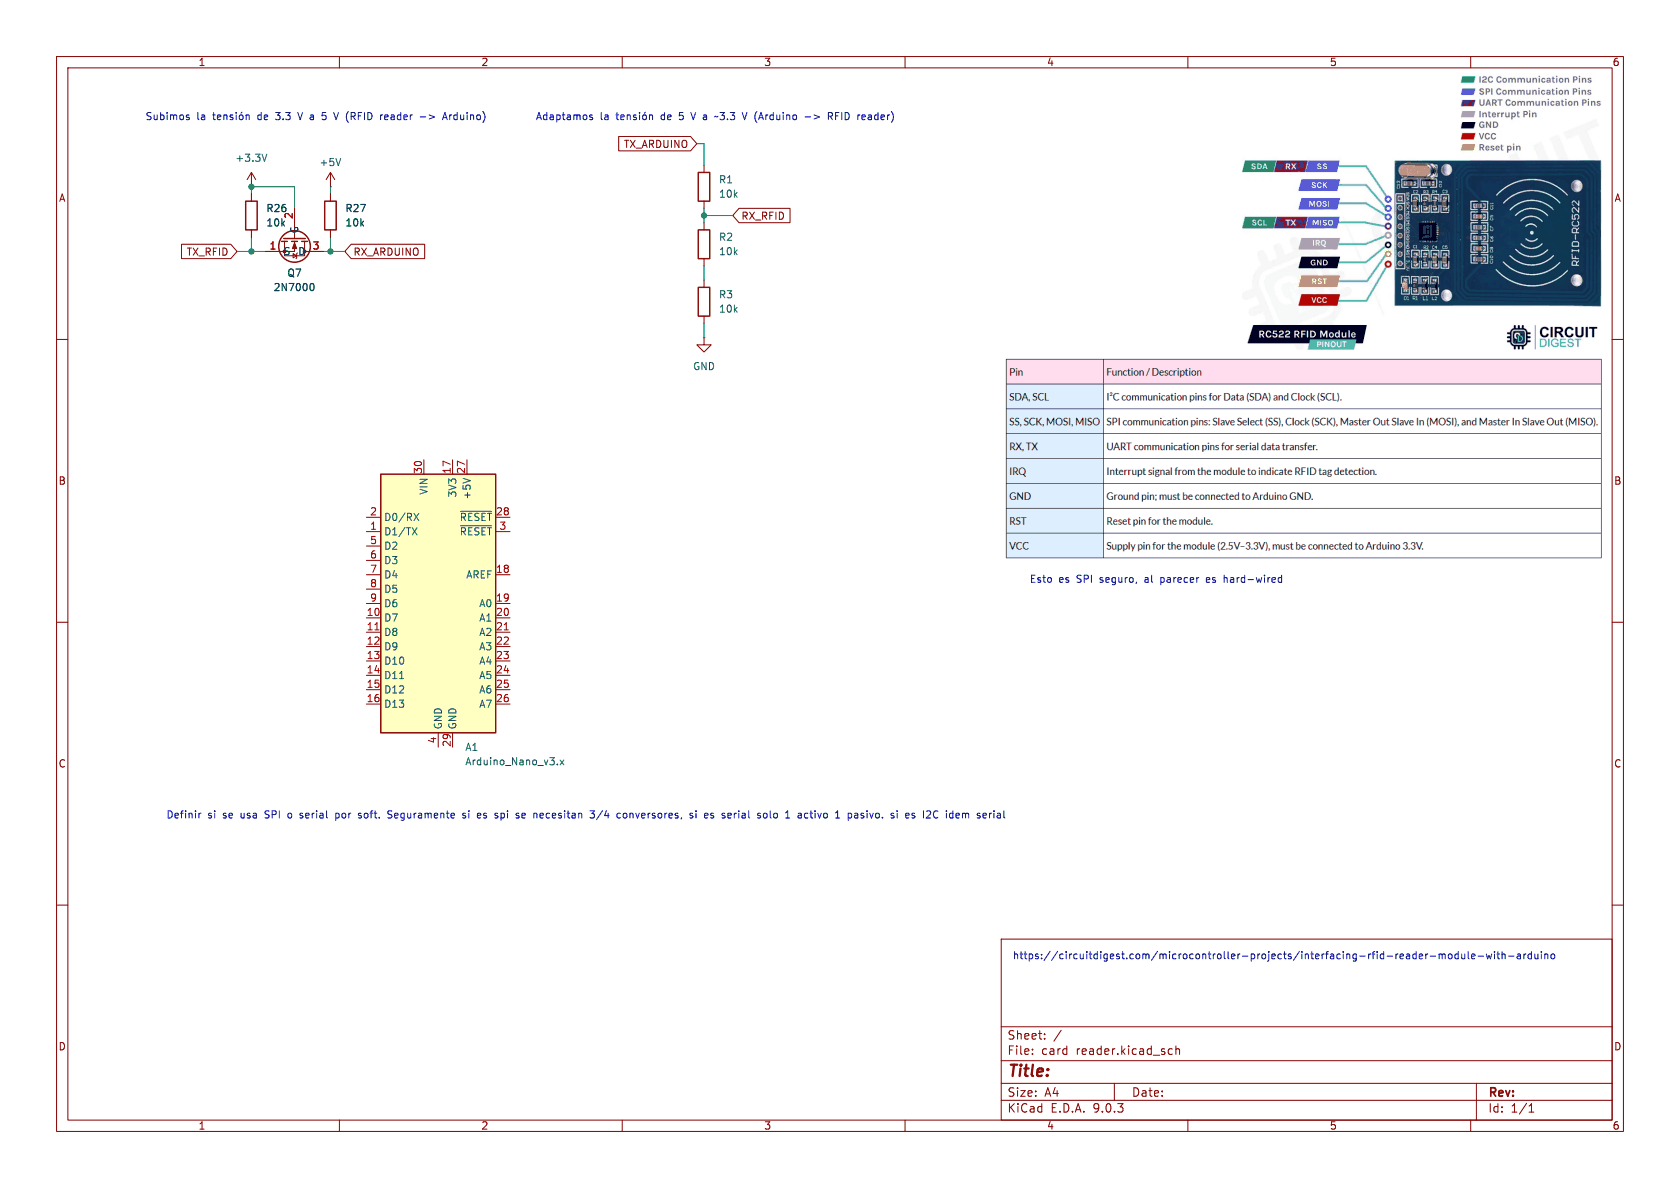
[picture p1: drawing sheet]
(kicad_sch
 (version 20250114)
 (generator "eeschema")
 (generator_version "9.0")
 (paper "A4")
 (lib_symbols
  (symbol "Device:R"
   (pin_numbers (hide yes))
   (pin_names
    (offset 0)) (exclude_from_sim no) (in_bom yes) (on_board yes)
   (property "Reference" "R" (at 2.032 0 90) (effects (font (size 1.27 1.27))))
   (property "Value" "R" (at 0 0 90) (effects (font (size 1.27 1.27))))
   (property "Footprint" "" (at -1.778 0 90) (effects (font (size 1.27 1.27)) (hide yes)))
   (property "Datasheet" "~" (at 0 0 0) (effects (font (size 1.27 1.27)) (hide yes)))
   (property "Description" "Resistor" (at 0 0 0) (effects (font (size 1.27 1.27)) (hide yes)))
   (symbol "R_0_1"
    (rectangle (start -1.016 -2.54) (end 1.016 2.54) (stroke (width 0.254) (type default)) (fill (type none))))
   (symbol "R_1_1"
    (pin passive line (at 0 3.81 270) (length 1.27) (name "~" (effects (font (size 1.27 1.27)))) (number "1" (effects (font (size 1.27 1.27)))))
    (pin passive line (at 0 -3.81 90) (length 1.27) (name "~" (effects (font (size 1.27 1.27)))) (number "2" (effects (font (size 1.27 1.27))))))
   (embedded_fonts no))
  (symbol "MCU_Module:Arduino_Nano_v3.x" (exclude_from_sim no) (in_bom yes) (on_board yes)
   (property "Reference" "A" (at -10.16 23.495 0) (effects (font (size 1.27 1.27)) (justify left bottom)))
   (property "Value" "Arduino_Nano_v3.x" (at 5.08 -24.13 0) (effects (font (size 1.27 1.27)) (justify left top)))
   (property "Footprint" "Module:Arduino_Nano" (at 0 0 0) (effects (font (size 1.27 1.27)
    (italic yes)) (hide yes)))
   (property "Datasheet" "http://www.mouser.com/pdfdocs/Gravitech_Arduino_Nano3_0.pdf" (at 0 0 0) (effects (font (size 1.27 1.27)) (hide yes)))
   (property "Description" "Arduino Nano v3.x" (at 0 0 0) (effects (font (size 1.27 1.27)) (hide yes)))
   (symbol "Arduino_Nano_v3.x_0_1"
    (rectangle (start -10.16 22.86) (end 10.16 -22.86) (stroke (width 0.254) (type default)) (fill (type background))))
   (symbol "Arduino_Nano_v3.x_1_1"
    (pin bidirectional line (at -12.7 15.24 0) (length 2.54) (name "D0/RX" (effects (font (size 1.27 1.27)))) (number "2" (effects (font (size 1.27 1.27)))))
    (pin bidirectional line (at -12.7 12.7 0) (length 2.54) (name "D1/TX" (effects (font (size 1.27 1.27)))) (number "1" (effects (font (size 1.27 1.27)))))
    (pin bidirectional line (at -12.7 10.16 0) (length 2.54) (name "D2" (effects (font (size 1.27 1.27)))) (number "5" (effects (font (size 1.27 1.27)))))
    (pin bidirectional line (at -12.7 7.62 0) (length 2.54) (name "D3" (effects (font (size 1.27 1.27)))) (number "6" (effects (font (size 1.27 1.27)))))
    (pin bidirectional line (at -12.7 5.08 0) (length 2.54) (name "D4" (effects (font (size 1.27 1.27)))) (number "7" (effects (font (size 1.27 1.27)))))
    (pin bidirectional line (at -12.7 2.54 0) (length 2.54) (name "D5" (effects (font (size 1.27 1.27)))) (number "8" (effects (font (size 1.27 1.27)))))
    (pin bidirectional line (at -12.7 0 0) (length 2.54) (name "D6" (effects (font (size 1.27 1.27)))) (number "9" (effects (font (size 1.27 1.27)))))
    (pin bidirectional line (at -12.7 -2.54 0) (length 2.54) (name "D7" (effects (font (size 1.27 1.27)))) (number "10" (effects (font (size 1.27 1.27)))))
    (pin bidirectional line (at -12.7 -5.08 0) (length 2.54) (name "D8" (effects (font (size 1.27 1.27)))) (number "11" (effects (font (size 1.27 1.27)))))
    (pin bidirectional line (at -12.7 -7.62 0) (length 2.54) (name "D9" (effects (font (size 1.27 1.27)))) (number "12" (effects (font (size 1.27 1.27)))))
    (pin bidirectional line (at -12.7 -10.16 0) (length 2.54) (name "D10" (effects (font (size 1.27 1.27)))) (number "13" (effects (font (size 1.27 1.27)))))
    (pin bidirectional line (at -12.7 -12.7 0) (length 2.54) (name "D11" (effects (font (size 1.27 1.27)))) (number "14" (effects (font (size 1.27 1.27)))))
    (pin bidirectional line (at -12.7 -15.24 0) (length 2.54) (name "D12" (effects (font (size 1.27 1.27)))) (number "15" (effects (font (size 1.27 1.27)))))
    (pin bidirectional line (at -12.7 -17.78 0) (length 2.54) (name "D13" (effects (font (size 1.27 1.27)))) (number "16" (effects (font (size 1.27 1.27)))))
    (pin power_in line (at -2.54 25.4 270) (length 2.54) (name "VIN" (effects (font (size 1.27 1.27)))) (number "30" (effects (font (size 1.27 1.27)))))
    (pin power_in line (at 0 -25.4 90) (length 2.54) (name "GND" (effects (font (size 1.27 1.27)))) (number "4" (effects (font (size 1.27 1.27)))))
    (pin power_out line (at 2.54 25.4 270) (length 2.54) (name "3V3" (effects (font (size 1.27 1.27)))) (number "17" (effects (font (size 1.27 1.27)))))
    (pin power_in line (at 2.54 -25.4 90) (length 2.54) (name "GND" (effects (font (size 1.27 1.27)))) (number "29" (effects (font (size 1.27 1.27)))))
    (pin power_out line (at 5.08 25.4 270) (length 2.54) (name "+5V" (effects (font (size 1.27 1.27)))) (number "27" (effects (font (size 1.27 1.27)))))
    (pin input line (at 12.7 15.24 180) (length 2.54) (name "~{RESET}" (effects (font (size 1.27 1.27)))) (number "28" (effects (font (size 1.27 1.27)))))
    (pin input line (at 12.7 12.7 180) (length 2.54) (name "~{RESET}" (effects (font (size 1.27 1.27)))) (number "3" (effects (font (size 1.27 1.27)))))
    (pin input line (at 12.7 5.08 180) (length 2.54) (name "AREF" (effects (font (size 1.27 1.27)))) (number "18" (effects (font (size 1.27 1.27)))))
    (pin bidirectional line (at 12.7 0 180) (length 2.54) (name "A0" (effects (font (size 1.27 1.27)))) (number "19" (effects (font (size 1.27 1.27)))))
    (pin bidirectional line (at 12.7 -2.54 180) (length 2.54) (name "A1" (effects (font (size 1.27 1.27)))) (number "20" (effects (font (size 1.27 1.27)))))
    (pin bidirectional line (at 12.7 -5.08 180) (length 2.54) (name "A2" (effects (font (size 1.27 1.27)))) (number "21" (effects (font (size 1.27 1.27)))))
    (pin bidirectional line (at 12.7 -7.62 180) (length 2.54) (name "A3" (effects (font (size 1.27 1.27)))) (number "22" (effects (font (size 1.27 1.27)))))
    (pin bidirectional line (at 12.7 -10.16 180) (length 2.54) (name "A4" (effects (font (size 1.27 1.27)))) (number "23" (effects (font (size 1.27 1.27)))))
    (pin bidirectional line (at 12.7 -12.7 180) (length 2.54) (name "A5" (effects (font (size 1.27 1.27)))) (number "24" (effects (font (size 1.27 1.27)))))
    (pin bidirectional line (at 12.7 -15.24 180) (length 2.54) (name "A6" (effects (font (size 1.27 1.27)))) (number "25" (effects (font (size 1.27 1.27)))))
    (pin bidirectional line (at 12.7 -17.78 180) (length 2.54) (name "A7" (effects (font (size 1.27 1.27)))) (number "26" (effects (font (size 1.27 1.27))))))
   (embedded_fonts no))
  (symbol "Transistor_FET:2N7000" (exclude_from_sim no) (in_bom yes) (on_board yes)
   (property "Reference" "Q" (at 5.08 1.905 0) (effects (font (size 1.27 1.27)) (justify left)))
   (property "Value" "2N7000" (at 5.08 0 0) (effects (font (size 1.27 1.27)) (justify left)))
   (property "Footprint" "Package_TO_SOT_THT:TO-92_Inline" (at 5.08 -1.905 0) (effects (font (size 1.27 1.27)
    (italic yes)) (justify left) (hide yes)))
   (property "Datasheet" "https://www.vishay.com/docs/70226/70226.pdf" (at 5.08 -3.81 0) (effects (font (size 1.27 1.27)) (justify left) (hide yes)))
   (property "Description" "0.2A Id, 200V Vds, N-Channel MOSFET, 2.6V Logic Level, TO-92" (at 0 0 0) (effects (font (size 1.27 1.27)) (hide yes)))
   (symbol "2N7000_0_1"
    (polyline (pts (xy 0.254 1.905) (xy 0.254 -1.905)) (stroke (width 0.254) (type default)) (fill (type none)))
    (polyline (pts (xy 0.254 0) (xy -2.54 0)) (stroke (width 0) (type default)) (fill (type none)))
    (polyline (pts (xy 0.762 2.286) (xy 0.762 1.27)) (stroke (width 0.254) (type default)) (fill (type none)))
    (polyline (pts (xy 0.762 0.508) (xy 0.762 -0.508)) (stroke (width 0.254) (type default)) (fill (type none)))
    (polyline (pts (xy 0.762 -1.27) (xy 0.762 -2.286)) (stroke (width 0.254) (type default)) (fill (type none)))
    (polyline (pts (xy 0.762 -1.778) (xy 3.302 -1.778) (xy 3.302 1.778) (xy 0.762 1.778)) (stroke (width 0) (type default)) (fill (type none)))
    (polyline (pts (xy 1.016 0) (xy 2.032 0.381) (xy 2.032 -0.381) (xy 1.016 0)) (stroke (width 0) (type default)) (fill (type outline)))
    (circle (center 1.651 0) (radius 2.794) (stroke (width 0.254) (type default)) (fill (type none)))
    (polyline (pts (xy 2.54 2.54) (xy 2.54 1.778)) (stroke (width 0) (type default)) (fill (type none)))
    (circle (center 2.54 1.778) (radius 0.254) (stroke (width 0) (type default)) (fill (type outline)))
    (circle (center 2.54 -1.778) (radius 0.254) (stroke (width 0) (type default)) (fill (type outline)))
    (polyline (pts (xy 2.54 -2.54) (xy 2.54 0) (xy 0.762 0)) (stroke (width 0) (type default)) (fill (type none)))
    (polyline (pts (xy 2.794 0.508) (xy 2.921 0.381) (xy 3.683 0.381) (xy 3.81 0.254)) (stroke (width 0) (type default)) (fill (type none)))
    (polyline (pts (xy 3.302 0.381) (xy 2.921 -0.254) (xy 3.683 -0.254) (xy 3.302 0.381)) (stroke (width 0) (type default)) (fill (type none))))
   (symbol "2N7000_1_1"
    (pin input line (at -5.08 0 0) (length 2.54) (name "G" (effects (font (size 1.27 1.27)))) (number "2" (effects (font (size 1.27 1.27)))))
    (pin passive line (at 2.54 5.08 270) (length 2.54) (name "D" (effects (font (size 1.27 1.27)))) (number "3" (effects (font (size 1.27 1.27)))))
    (pin passive line (at 2.54 -5.08 90) (length 2.54) (name "S" (effects (font (size 1.27 1.27)))) (number "1" (effects (font (size 1.27 1.27))))))
   (embedded_fonts no))
  (symbol "power:+3.3V"
   (power)
   (pin_numbers (hide yes))
   (pin_names
    (offset 0) (hide yes)) (exclude_from_sim no) (in_bom yes) (on_board yes)
   (property "Reference" "#PWR" (at 0 -3.81 0) (effects (font (size 1.27 1.27)) (hide yes)))
   (property "Value" "+3.3V" (at 0 3.556 0) (effects (font (size 1.27 1.27))))
   (property "Footprint" "" (at 0 0 0) (effects (font (size 1.27 1.27)) (hide yes)))
   (property "Datasheet" "" (at 0 0 0) (effects (font (size 1.27 1.27)) (hide yes)))
   (property "Description" "Power symbol creates a global label with name \"+3.3V\"" (at 0 0 0) (effects (font (size 1.27 1.27)) (hide yes)))
   (symbol "+3.3V_0_1"
    (polyline (pts (xy -0.762 1.27) (xy 0 2.54)) (stroke (width 0) (type default)) (fill (type none)))
    (polyline (pts (xy 0 2.54) (xy 0.762 1.27)) (stroke (width 0) (type default)) (fill (type none)))
    (polyline (pts (xy 0 0) (xy 0 2.54)) (stroke (width 0) (type default)) (fill (type none))))
   (symbol "+3.3V_1_1"
    (pin power_in line (at 0 0 90) (length 0) (name "~" (effects (font (size 1.27 1.27)))) (number "1" (effects (font (size 1.27 1.27))))))
   (embedded_fonts no))
  (symbol "power:+5V"
   (power)
   (pin_numbers (hide yes))
   (pin_names
    (offset 0) (hide yes)) (exclude_from_sim no) (in_bom yes) (on_board yes)
   (property "Reference" "#PWR" (at 0 -3.81 0) (effects (font (size 1.27 1.27)) (hide yes)))
   (property "Value" "+5V" (at 0 3.556 0) (effects (font (size 1.27 1.27))))
   (property "Footprint" "" (at 0 0 0) (effects (font (size 1.27 1.27)) (hide yes)))
   (property "Datasheet" "" (at 0 0 0) (effects (font (size 1.27 1.27)) (hide yes)))
   (property "Description" "Power symbol creates a global label with name \"+5V\"" (at 0 0 0) (effects (font (size 1.27 1.27)) (hide yes)))
   (symbol "+5V_0_1"
    (polyline (pts (xy -0.762 1.27) (xy 0 2.54)) (stroke (width 0) (type default)) (fill (type none)))
    (polyline (pts (xy 0 2.54) (xy 0.762 1.27)) (stroke (width 0) (type default)) (fill (type none)))
    (polyline (pts (xy 0 0) (xy 0 2.54)) (stroke (width 0) (type default)) (fill (type none))))
   (symbol "+5V_1_1"
    (pin power_in line (at 0 0 90) (length 0) (name "~" (effects (font (size 1.27 1.27)))) (number "1" (effects (font (size 1.27 1.27))))))
   (embedded_fonts no))
  (symbol "power:GND"
   (power)
   (pin_numbers (hide yes))
   (pin_names
    (offset 0) (hide yes)) (exclude_from_sim no) (in_bom yes) (on_board yes)
   (property "Reference" "#PWR" (at 0 -6.35 0) (effects (font (size 1.27 1.27)) (hide yes)))
   (property "Value" "GND" (at 0 -3.81 0) (effects (font (size 1.27 1.27))))
   (property "Footprint" "" (at 0 0 0) (effects (font (size 1.27 1.27)) (hide yes)))
   (property "Datasheet" "" (at 0 0 0) (effects (font (size 1.27 1.27)) (hide yes)))
   (property "Description" "Power symbol creates a global label with name \"GND\" , ground" (at 0 0 0) (effects (font (size 1.27 1.27)) (hide yes)))
   (symbol "GND_0_1"
    (polyline (pts (xy 0 0) (xy 0 -1.27) (xy 1.27 -1.27) (xy 0 -2.54) (xy -1.27 -1.27) (xy 0 -1.27)) (stroke (width 0) (type default)) (fill (type none))))
   (symbol "GND_1_1"
    (pin power_in line (at 0 0 270) (length 0) (name "~" (effects (font (size 1.27 1.27)))) (number "1" (effects (font (size 1.27 1.27))))))
   (embedded_fonts no)))
 (text "Definir si se usa SPI o serial por soft. Seguramente si es spi se necesitan 3/4 conversores, si es serial solo 1 activo 1 pasivo. si es I2C idem serial"
  (exclude_from_sim no)
  (at 103.632 144.272 0)
  (effects (font (size 1.27 1.27))))
 (text "https://circuitdigest.com/microcontroller-projects/interfacing-rfid-reader-module-with-arduino"
  (exclude_from_sim no)
  (at 227.076 169.164 0)
  (effects (font (size 1.27 1.27))))
 (text "Esto es SPI seguro, al parecer es hard-wired"
  (exclude_from_sim no)
  (at 204.47 102.616 0)
  (effects (font (size 1.27 1.27))))
 (text "Adaptamos la tensión de 5 V a ~3.3 V (Arduino -> RFID reader)"
  (exclude_from_sim no)
  (at 126.492 20.828 0)
  (effects (font (size 1.27 1.27))))
 (text "Subimos la tensión de 3.3 V a 5 V (RFID reader -> Arduino)"
  (exclude_from_sim no)
  (at 55.88 20.828 0)
  (effects (font (size 1.27 1.27))))
 (junction
  (at 44.45 33.02)
  (diameter 0)
  (color 0 0 0 0))
 (junction
  (at 44.45 44.45)
  (diameter 0)
  (color 0 0 0 0))
 (junction
  (at 124.46 38.1)
  (diameter 0)
  (color 0 0 0 0))
 (junction
  (at 58.42 44.45)
  (diameter 0)
  (color 0 0 0 0))
 (wire
  (pts (xy 124.46 38.1) (xy 124.46 39.37))
  (stroke (width 0) (type default)))
 (wire
  (pts (xy 123.19 25.4) (xy 124.46 25.4))
  (stroke (width 0) (type default)))
 (wire
  (pts (xy 124.46 36.83) (xy 124.46 38.1))
  (stroke (width 0) (type default)))
 (wire
  (pts (xy 41.91 44.45) (xy 44.45 44.45))
  (stroke (width 0) (type default)))
 (wire
  (pts (xy 58.42 44.45) (xy 60.96 44.45))
  (stroke (width 0) (type default)))
 (wire
  (pts (xy 58.42 44.45) (xy 57.15 44.45))
  (stroke (width 0) (type default)))
 (wire
  (pts (xy 44.45 41.91) (xy 44.45 44.45))
  (stroke (width 0) (type default)))
 (wire
  (pts (xy 52.07 33.02) (xy 44.45 33.02))
  (stroke (width 0) (type default)))
 (wire
  (pts (xy 44.45 33.02) (xy 44.45 34.29))
  (stroke (width 0) (type default)))
 (wire
  (pts (xy 58.42 41.91) (xy 58.42 44.45))
  (stroke (width 0) (type default)))
 (wire
  (pts (xy 124.46 38.1) (xy 129.54 38.1))
  (stroke (width 0) (type default)))
 (wire
  (pts (xy 52.07 36.83) (xy 52.07 33.02))
  (stroke (width 0) (type default)))
 (wire
  (pts (xy 124.46 46.99) (xy 124.46 49.53))
  (stroke (width 0) (type default)))
 (wire
  (pts (xy 44.45 44.45) (xy 46.99 44.45))
  (stroke (width 0) (type default)))
 (wire
  (pts (xy 124.46 25.4) (xy 124.46 29.21))
  (stroke (width 0) (type default)))
 (wire
  (pts (xy 124.46 57.15) (xy 124.46 59.69))
  (stroke (width 0) (type default)))
 (wire
  (pts (xy 58.42 33.02) (xy 58.42 34.29))
  (stroke (width 0) (type default)))
 (image
  (at 457.2 81.915)
  (data))
 (image
  (at 251.46 37.465)
  (data))
 (image
  (at 348.615 104.775)
  (data))
 (image
  (at 230.505 81.28)
  (scale 0.376158)
  (data))
 (global_label "TX_ARDUINO"
  (shape input)
  (at 123.19 25.4 180)
  (fields_autoplaced yes)
  (effects (font (size 1.27 1.27)) (justify right))
  (property "Intersheetrefs" "${INTERSHEET_REFS}" (at 108.8352 25.4 0) (effects (font (size 1.27 1.27)) (justify right) (hide yes))))
 (global_label "RX_ARDUINO"
  (shape input)
  (at 60.96 44.45 0)
  (fields_autoplaced yes)
  (effects (font (size 1.27 1.27)) (justify left))
  (property "Intersheetrefs" "${INTERSHEET_REFS}" (at 75.6172 44.45 0) (effects (font (size 1.27 1.27)) (justify left) (hide yes))))
 (global_label "RX_RFID"
  (shape input)
  (at 129.54 38.1 0)
  (fields_autoplaced yes)
  (effects (font (size 1.27 1.27)) (justify left))
  (property "Intersheetrefs" "${INTERSHEET_REFS}" (at 140.2057 38.1 0) (effects (font (size 1.27 1.27)) (justify left) (hide yes))))
 (global_label "TX_RFID"
  (shape input)
  (at 41.91 44.45 180)
  (fields_autoplaced yes)
  (effects (font (size 1.27 1.27)) (justify right))
  (property "Intersheetrefs" "${INTERSHEET_REFS}" (at 31.5467 44.45 0) (effects (font (size 1.27 1.27)) (justify right) (hide yes))))
 (symbol
  (lib_id "Transistor_FET:2N7000")
  (at 52.07 41.91 270)
  (unit 1)
  (exclude_from_sim no)
  (in_bom yes)
  (on_board yes)
  (dnp no)
  (fields_autoplaced yes)
  (property "Reference" "Q7" (at 52.07 48.26 90) (effects (font (size 1.27 1.27))))
  (property "Value" "2N7000" (at 52.07 50.8 90) (effects (font (size 1.27 1.27))))
  (property "Footprint" "Package_TO_SOT_THT:TO-92_Inline" (at 50.165 46.99 0) (effects (font (size 1.27 1.27)
    (italic yes)) (justify left) (hide yes)))
  (property "Datasheet" "https://www.vishay.com/docs/70226/70226.pdf" (at 48.26 46.99 0) (effects (font (size 1.27 1.27)) (justify left) (hide yes)))
  (property "Description" "0.2A Id, 200V Vds, N-Channel MOSFET, 2.6V Logic Level, TO-92" (at 52.07 41.91 0) (effects (font (size 1.27 1.27)) (hide yes)))
  (pin "2")
  (pin "1")
  (pin "3"))
 (symbol
  (lib_id "Device:R")
  (at 44.45 38.1 0)
  (unit 1)
  (exclude_from_sim no)
  (in_bom yes)
  (on_board yes)
  (dnp no)
  (fields_autoplaced yes)
  (property "Reference" "R26" (at 46.99 36.8299 0) (effects (font (size 1.27 1.27)) (justify left)))
  (property "Value" "10k" (at 46.99 39.3699 0) (effects (font (size 1.27 1.27)) (justify left)))
  (property "Footprint" "" (at 42.672 38.1 90) (effects (font (size 1.27 1.27)) (hide yes)))
  (property "Datasheet" "~" (at 44.45 38.1 0) (effects (font (size 1.27 1.27)) (hide yes)))
  (property "Description" "Resistor" (at 44.45 38.1 0) (effects (font (size 1.27 1.27)) (hide yes)))
  (pin "2")
  (pin "1"))
 (symbol
  (lib_id "power:GND")
  (at 124.46 59.69 0)
  (unit 1)
  (exclude_from_sim no)
  (in_bom yes)
  (on_board yes)
  (dnp no)
  (fields_autoplaced yes)
  (property "Reference" "#PWR01" (at 124.46 66.04 0) (effects (font (size 1.27 1.27)) (hide yes)))
  (property "Value" "GND" (at 124.46 64.77 0) (effects (font (size 1.27 1.27))))
  (property "Footprint" "" (at 124.46 59.69 0) (effects (font (size 1.27 1.27)) (hide yes)))
  (property "Datasheet" "" (at 124.46 59.69 0) (effects (font (size 1.27 1.27)) (hide yes)))
  (property "Description" "Power symbol creates a global label with name \"GND\" , ground" (at 124.46 59.69 0) (effects (font (size 1.27 1.27)) (hide yes)))
  (pin "1"))
 (symbol
  (lib_id "Device:R")
  (at 124.46 43.18 0)
  (unit 1)
  (exclude_from_sim no)
  (in_bom yes)
  (on_board yes)
  (dnp no)
  (fields_autoplaced yes)
  (property "Reference" "R2" (at 127 41.9099 0) (effects (font (size 1.27 1.27)) (justify left)))
  (property "Value" "10k" (at 127 44.4499 0) (effects (font (size 1.27 1.27)) (justify left)))
  (property "Footprint" "" (at 122.682 43.18 90) (effects (font (size 1.27 1.27)) (hide yes)))
  (property "Datasheet" "~" (at 124.46 43.18 0) (effects (font (size 1.27 1.27)) (hide yes)))
  (property "Description" "Resistor" (at 124.46 43.18 0) (effects (font (size 1.27 1.27)) (hide yes)))
  (pin "2")
  (pin "1"))
 (symbol
  (lib_id "power:+3.3V")
  (at 44.45 33.02 0)
  (unit 1)
  (exclude_from_sim no)
  (in_bom yes)
  (on_board yes)
  (dnp no)
  (fields_autoplaced yes)
  (property "Reference" "#PWR0100" (at 44.45 36.83 0) (effects (font (size 1.27 1.27)) (hide yes)))
  (property "Value" "+3.3V" (at 44.45 27.94 0) (effects (font (size 1.27 1.27))))
  (property "Footprint" "" (at 44.45 33.02 0) (effects (font (size 1.27 1.27)) (hide yes)))
  (property "Datasheet" "" (at 44.45 33.02 0) (effects (font (size 1.27 1.27)) (hide yes)))
  (property "Description" "Power symbol creates a global label with name \"+3.3V\"" (at 44.45 33.02 0) (effects (font (size 1.27 1.27)) (hide yes)))
  (pin "1"))
 (symbol
  (lib_id "Device:R")
  (at 124.46 53.34 0)
  (unit 1)
  (exclude_from_sim no)
  (in_bom yes)
  (on_board yes)
  (dnp no)
  (fields_autoplaced yes)
  (property "Reference" "R3" (at 127 52.0699 0) (effects (font (size 1.27 1.27)) (justify left)))
  (property "Value" "10k" (at 127 54.6099 0) (effects (font (size 1.27 1.27)) (justify left)))
  (property "Footprint" "" (at 122.682 53.34 90) (effects (font (size 1.27 1.27)) (hide yes)))
  (property "Datasheet" "~" (at 124.46 53.34 0) (effects (font (size 1.27 1.27)) (hide yes)))
  (property "Description" "Resistor" (at 124.46 53.34 0) (effects (font (size 1.27 1.27)) (hide yes)))
  (pin "2")
  (pin "1"))
 (symbol
  (lib_id "Device:R")
  (at 124.46 33.02 0)
  (unit 1)
  (exclude_from_sim no)
  (in_bom yes)
  (on_board yes)
  (dnp no)
  (fields_autoplaced yes)
  (property "Reference" "R1" (at 127 31.7499 0) (effects (font (size 1.27 1.27)) (justify left)))
  (property "Value" "10k" (at 127 34.2899 0) (effects (font (size 1.27 1.27)) (justify left)))
  (property "Footprint" "" (at 122.682 33.02 90) (effects (font (size 1.27 1.27)) (hide yes)))
  (property "Datasheet" "~" (at 124.46 33.02 0) (effects (font (size 1.27 1.27)) (hide yes)))
  (property "Description" "Resistor" (at 124.46 33.02 0) (effects (font (size 1.27 1.27)) (hide yes)))
  (pin "2")
  (pin "1"))
 (symbol
  (lib_id "Device:R")
  (at 58.42 38.1 0)
  (unit 1)
  (exclude_from_sim no)
  (in_bom yes)
  (on_board yes)
  (dnp no)
  (fields_autoplaced yes)
  (property "Reference" "R27" (at 60.96 36.8299 0) (effects (font (size 1.27 1.27)) (justify left)))
  (property "Value" "10k" (at 60.96 39.3699 0) (effects (font (size 1.27 1.27)) (justify left)))
  (property "Footprint" "" (at 56.642 38.1 90) (effects (font (size 1.27 1.27)) (hide yes)))
  (property "Datasheet" "~" (at 58.42 38.1 0) (effects (font (size 1.27 1.27)) (hide yes)))
  (property "Description" "Resistor" (at 58.42 38.1 0) (effects (font (size 1.27 1.27)) (hide yes)))
  (pin "2")
  (pin "1"))
 (symbol
  (lib_id "MCU_Module:Arduino_Nano_v3.x")
  (at 77.47 106.68 0)
  (unit 1)
  (exclude_from_sim no)
  (in_bom yes)
  (on_board yes)
  (dnp no)
  (fields_autoplaced yes)
  (property "Reference" "A1" (at 82.1533 132.08 0) (effects (font (size 1.27 1.27)) (justify left)))
  (property "Value" "Arduino_Nano_v3.x" (at 82.1533 134.62 0) (effects (font (size 1.27 1.27)) (justify left)))
  (property "Footprint" "Module:Arduino_Nano" (at 77.47 106.68 0) (effects (font (size 1.27 1.27)
    (italic yes)) (hide yes)))
  (property "Datasheet" "http://www.mouser.com/pdfdocs/Gravitech_Arduino_Nano3_0.pdf" (at 77.47 106.68 0) (effects (font (size 1.27 1.27)) (hide yes)))
  (property "Description" "Arduino Nano v3.x" (at 77.47 106.68 0) (effects (font (size 1.27 1.27)) (hide yes)))
  (pin "3")
  (pin "20")
  (pin "22")
  (pin "10")
  (pin "5")
  (pin "6")
  (pin "13")
  (pin "17")
  (pin "29")
  (pin "19")
  (pin "8")
  (pin "9")
  (pin "16")
  (pin "7")
  (pin "12")
  (pin "14")
  (pin "30")
  (pin "27")
  (pin "1")
  (pin "28")
  (pin "15")
  (pin "4")
  (pin "2")
  (pin "11")
  (pin "18")
  (pin "21")
  (pin "23")
  (pin "24")
  (pin "25")
  (pin "26"))
 (symbol
  (lib_id "power:+5V")
  (at 58.42 33.02 0)
  (unit 1)
  (exclude_from_sim no)
  (in_bom yes)
  (on_board yes)
  (dnp no)
  (property "Reference" "#PWR0101" (at 58.42 36.83 0) (effects (font (size 1.27 1.27)) (hide yes)))
  (property "Value" "+5V" (at 58.42 28.702 0) (effects (font (size 1.27 1.27))))
  (property "Footprint" "" (at 58.42 33.02 0) (effects (font (size 1.27 1.27)) (hide yes)))
  (property "Datasheet" "" (at 58.42 33.02 0) (effects (font (size 1.27 1.27)) (hide yes)))
  (property "Description" "Power symbol creates a global label with name \"+5V\"" (at 58.42 33.02 0) (effects (font (size 1.27 1.27)) (hide yes)))
  (pin "1"))
 (sheet_instances
  (path ""
   (page "1")))
 (embedded_fonts no))
